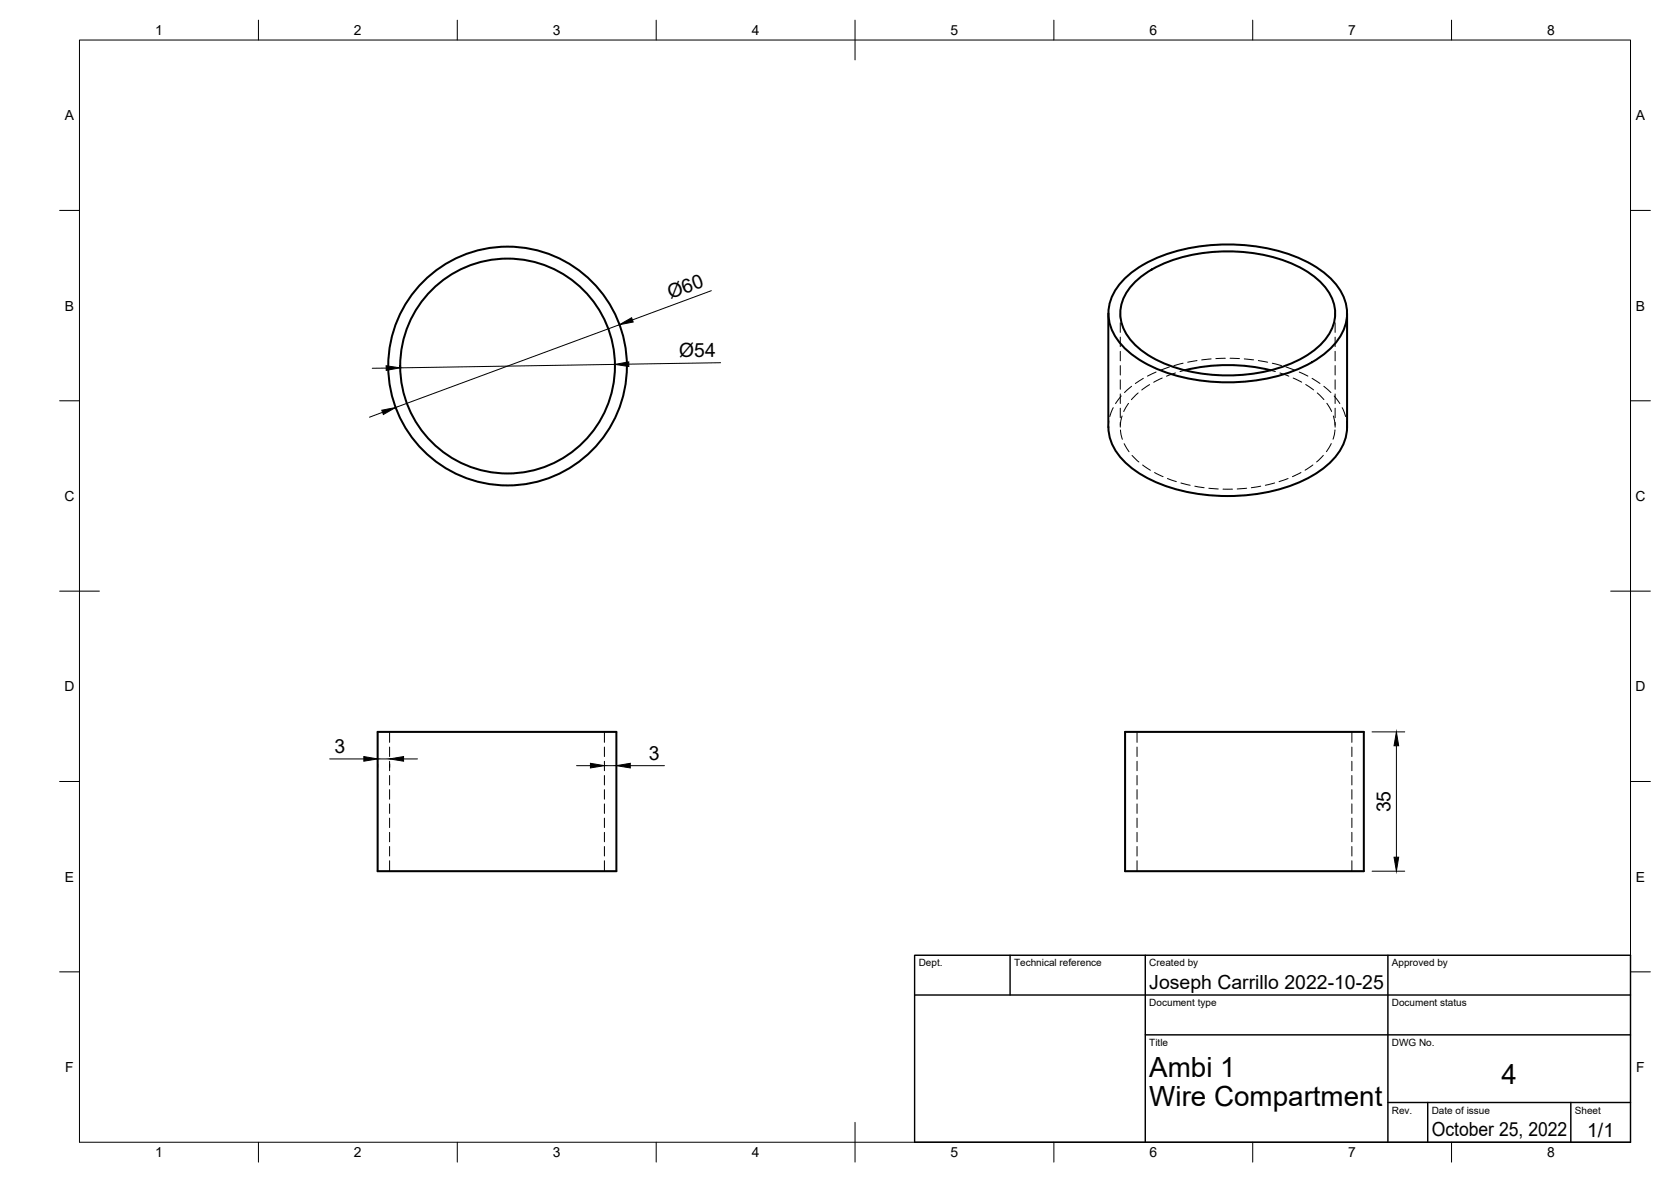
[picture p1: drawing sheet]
<svg xmlns="http://www.w3.org/2000/svg" width="420mm" height="297mm" viewBox="0 0 420 297" stroke-linecap="round" stroke-linejoin="round" font-family="sans-serif">
<!-- layer: Visible -->
<g fill="none" stroke="#000" stroke-width=".51">
<path d="M278.7 78.8v28.5M282.8 70a34.6 34.6 0 0 1 20.4-8.3 46 46 0 0 1 26.7 4.8 16.3 16.3 0 0 1 8.6 10.2 11.7 11.7 0 0 1-3.9 10.8 34.6 34.6 0 0 1-20.4 8.3 46 46 0 0 1-26.7-4.8 16.3 16.3 0 0 1-8.6-10.1 11.7 11.7 0 0 1 3.9-10.9zM285.2 71.1a31.4 31.4 0 0 1 19.4-7.7 40.9 40.9 0 0 1 23.2 4.3 14.3 14.3 0 0 1 7.8 9.7 11.2 11.2 0 0 1-4.7 10.2 34.3 34.3 0 0 1-20.1 6.7 38.5 38.5 0 0 1-22.9-5.6 12.5 12.5 0 0 1-6.2-9.9 11 11 0 0 1 3.5-7.7zM338.7 78.8v28.5M297.9 93a45.5 45.5 0 0 1 21.6 0M278.7 107.3a13.3 13.3 0 0 0 5.8 10.3 40.1 40.1 0 0 0 24.2 7.1 40.1 40.1 0 0 0 24.2-7.1 13.3 13.3 0 0 0 5.8-10.3M95 183.9h60v35h-60zM282.9 183.9h60v35h-60z"/>
<circle cx="127.6" cy="92" r="30"/>
<circle cx="127.6" cy="92" r="27"/>
</g>
<!-- layer: Hidden -->
<g fill="none" stroke="#000" stroke-width=".25">
<path d="M281.7 78.8v1.2M335.7 78.8v1.2M281.7 81.1v2.4M281.7 84.7v2.4M281.7 88.3v2.4M281.7 91.9v2.3M281.7 95.4v2.4M281.7 99v2.4M281.9 99.5l-1.4 1.9M284.5 97.1l-1.8 1.5M286.2 98.7l-1.7 1.7M287.5 95.1l-2 1.3"/>
<path d="M289.1 96.7l-2 1.3M290.7 93.5l-2.2 1M292.2 95l-2.1 1.1M294 92.2l-2.2 .8M295.6 93.7l-2.3 .8M297.5 91.3l-2.3 .6M297.9 93.1l-1.2 .3M301 90.6l-2.4 .4M304.5 90.2l-2.3 .3M308.1 90l-2.4 .1M309.3 90l2.4 .1M312.9 90.2l2.3 .2"/>
<path d="M316.4 90.6l2.3 .4M319.5 93.1l1.2 .3M319.9 91.3l2.3 .6M321.8 93.7l2.3 .8M323.4 92.2l2.2 .8M325.2 95l2.1 1M326.7 93.5l2.1 1M328.3 96.6l2 1.4M329.9 95.1l2 1.3M331.2 98.7l1.7 1.7M332.9 97.1l1.7 1.5M335.5 99.5l1.4 1.9"/>
<path d="M335.7 81.1v2.4M335.7 84.7v2.4M335.7 88.3v2.4M335.7 91.9v2.3M335.7 95.4v2.4M335.7 99v2.4M278.8 105.8l-.1 1.5M279.9 102.5l-.9 2.2M281.7 102.6v2.4M281.7 106.2v1.1M281.7 108.1l.5 2.3M282.1 104.5l-.4 2.4"/>
<path d="M282.7 111.5l1.2 2M283.8 101.4l-1.2 2M284.6 114.5l1.8 1.6M287.3 116.8l2 1.4M290.3 118.8l2.1 1M327.1 118.8l-2.1 1M330.1 116.8l-2 1.4M332.7 114.4l-1.7 1.7M333.6 101.4l1.2 2M334.7 111.5l-1.2 2M335.3 104.5l.4 2.4M335.7 108l-.5 2.4"/>
<path d="M335.7 102.6v2.4M335.7 106.2v1.1M337.5 102.5l.8 2.2M338.6 105.8l.1 1.5M293.5 120.3l2.3 .7M296.9 121.4l2.4 .5M300.4 122.2l2.4 .4M304 122.7l2.3 .2M307.5 122.9h2.4M313.5 122.7l-2.4 .2M317 122.2l-2.4 .4M320.5 121.4l-2.3 .5"/>
<path d="M323.9 120.3l-2.3 .7M98 183.9v2.6M98 187.7v2.4M98 191.3v2.4M98 194.9v2.4M98 198.4v2.4M152 183.9v2.6M152 187.7v2.4M152 191.3v2.4M152 194.9v2.4M152 198.4v2.4M285.9 183.9v2.6"/>
<path d="M285.9 187.7v2.4M285.9 191.3v2.4M285.9 194.9v2.4M285.9 198.4v2.4M339.9 183.9v2.6M339.9 187.7v2.4M339.9 191.3v2.4M339.9 194.9v2.4M339.9 198.4v2.4M98 202v2.4M98 205.6v2.4M98 209.2v2.3"/>
<path d="M98 212.7v2.4M98 216.3v2.6M152 202v2.4M152 205.6v2.4M152 209.2v2.3M152 212.7v2.4M152 216.3v2.6M285.9 202v2.4M285.9 205.6v2.4M285.9 209.2v2.3M285.9 212.7v2.4M285.9 216.3v2.6"/>
<path d="M339.9 202v2.4M339.9 205.6v2.4M339.9 209.2v2.3M339.9 212.7v2.4M339.9 216.3v2.6"/>
</g>
<!-- layer: BORDER -->
<g fill="none" stroke="#000" stroke-width=".25">
<path d="M20 10.1h390v276.9h-390zM65 5.1v5M115 5.1v5M165 5.1v5M215 5.1v10M265 5.1v5M315 5.1v5M365 5.1v5M15 52.9h5M410 52.9h5M15 100.7h5M410 100.7h5"/>
<path d="M15 148.6h10M405 148.6h10M15 196.4h5M410 196.4h5M15 244.2h5M410 244.2h5M65 287v5M115 287v5M165 287v5M215 282.1v9.9M265 287v5M315 287v5"/>
<path d="M365 287v5"/>
</g>
<!-- layer: TITLEBLOCK -->
<path d="M230 240.1h180v46.9h-180zM230 250h180M254 240.1v9.9M288 240.1v46.9M349 240.1v46.9M288 260.1h122M349 277.1h61M359 277.1v9.9M395 277.1v9.9" fill="none" stroke="#000" stroke-width=".36"/>
<!-- layer: FD_Dimensions -->
<g fill="none" stroke="#000" stroke-width=".25">
<path d="M178.9 73.1l-19.9 7.3M97.1 92.5h-3.5M154.6 91.6l-54 .8M155.7 81.6l-56.2 20.8M181.2 91.2l-23.1 .3M96.2 103.6l-3.3 1.2M82.9 190.7h8.6M95 192v.8M95 190.7h3M98 192v.8M101.5 190.7h3.5M145 192.4h3.5"/>
<path d="M152 192.4h3M158.5 192.4h8.6M345 183.9h8.2M351.1 187.4v28M345 218.9h8.2"/>
</g>
<path d="M155.7 81.6l3.1-1.8 .4 1.1zM97.1 91.9l3.5 .5-3.5 .7zM154.6 91.6l3.5-.7v1.2zM96 103.1l3.5-.7-3.1 1.8zM91.5 190.1l3.5 .6-3.5 .6zM98 190.7l3.5-.6v1.2zM148.5 191.8l3.5 .6-3.5 .6zM155 192.4l3.5-.6v1.2zM351.1 183.9l.6 3.5h-1.2zM350.5 215.4h1.2l-.6 3.5z" fill="#000" stroke="#000" stroke-width=".25"/>
<g font-size="7">
<text x="289" y="270.6">Ambi 1</text>
<text x="377.5" y="272.3">4</text>
<text x="289" y="278.1">Wire Compartment</text>
</g>
<g font-size="4.9">
<text x="168.6" y="75.2" transform="rotate(-20 168.6 75.2)">Ø60</text>
<text x="170.8" y="89.8" transform="rotate(-1 170.8 89.8)">Ø54</text>
<text x="84.1" y="189.3">3</text>
<text x="163.2" y="191">3</text>
<text x="349.7" y="204.2" transform="rotate(-90 349.7 204.2)">35</text>
<text x="289" y="248.5">Joseph Carrillo 2022-10-25</text>
<text x="360" y="285.5">October 25, 2022</text>
<text x="399.1" y="285.7">1/1</text>
</g>
<g font-size="3.5">
<text x="39" y="8.8">1</text>
<text x="89" y="8.8">2</text>
<text x="139" y="8.8">3</text>
<text x="189" y="8.8">4</text>
<text x="239" y="8.8">5</text>
<text x="289" y="8.8">6</text>
<text x="339" y="8.8">7</text>
<text x="389" y="8.8">8</text>
<text x="16.3" y="30.2">A</text>
<text x="411.3" y="30.2">A</text>
<text x="16.3" y="78">B</text>
<text x="411.3" y="78">B</text>
<text x="16.2" y="125.9">C</text>
<text x="411.2" y="125.9">C</text>
<text x="16.2" y="173.7">D</text>
<text x="411.2" y="173.7">D</text>
<text x="16.3" y="221.6">E</text>
<text x="411.3" y="221.6">E</text>
<text x="16.4" y="269.4">F</text>
<text x="411.4" y="269.4">F</text>
<text x="39" y="290.8">1</text>
<text x="89" y="290.8">2</text>
<text x="139" y="290.8">3</text>
<text x="189" y="290.8">4</text>
<text x="239" y="290.8">5</text>
<text x="289" y="290.8">6</text>
<text x="339" y="290.8">7</text>
<text x="389" y="290.8">8</text>
</g>
<g font-size="2.5">
<text x="231" y="242.9">Dept.</text>
<text x="255" y="242.9">Technical reference</text>
<text x="289" y="242.9">Created by</text>
<text x="350" y="242.9">Approved by</text>
<text x="289" y="252.8">Document type</text>
<text x="350" y="252.8">Document status</text>
<text x="289" y="262.9">Title</text>
<text x="350" y="262.9">DWG No.</text>
<text x="350" y="279.9">Rev.</text>
<text x="360" y="279.9">Date of issue</text>
<text x="396" y="279.9">Sheet</text>
</g>
</svg>
